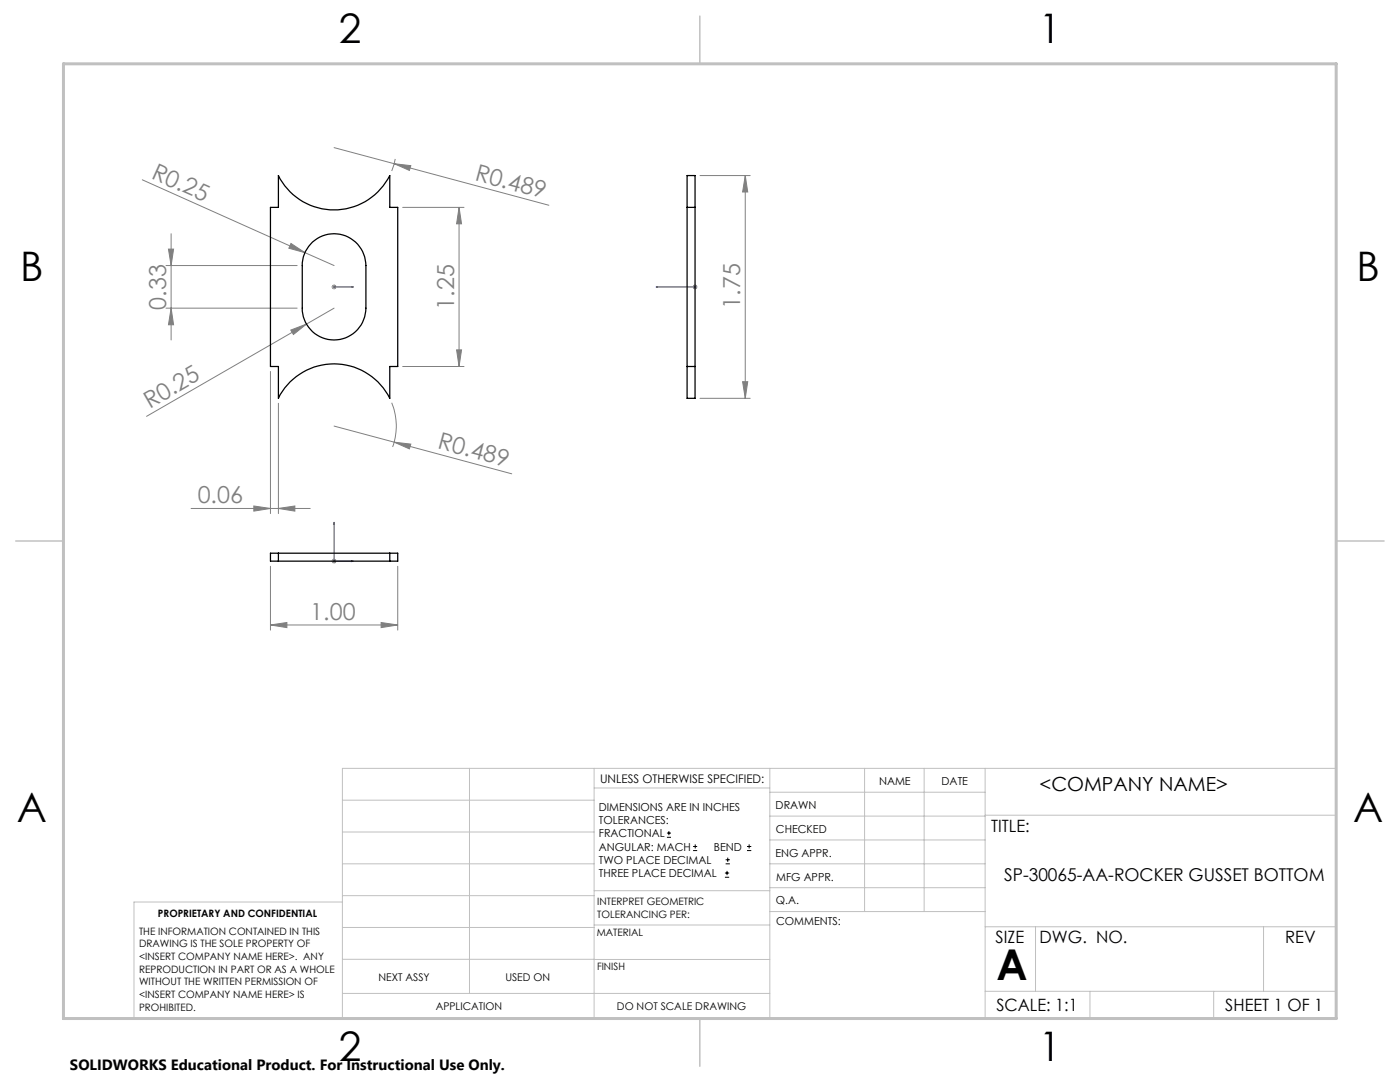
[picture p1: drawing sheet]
<svg xmlns="http://www.w3.org/2000/svg" width="279mm" height="216mm" viewBox="0 0 279 216" stroke-linecap="round" stroke-linejoin="round" font-family="sans-serif">
<g fill="none" stroke="#000" stroke-width=".2">
<path d="M133.1 167.1h.8M133.1 166.2h.8M133.5 165.8v.9M138.3 169.7h.8M138.3 168.9h.8M138.7 168.5v.8M144.7 175h.8M144.7 174.2h.8M144.8 172.4h.9M144.8 171.6h.9M145.1 173.8v.8M145.2 171.1v.9"/>
<path d="M149.1 169.7h.8M149.1 168.9h.8M149.5 168.5v.8"/>
</g>
<path d="M66.6 57.3h.1zM66.7 57.3h.1M66.7 57.3h3.8M70.5 57.3h-.4h.4M131 57.3h.3h-.3M131 57.3h7.7M138.6 57.3h.2zM138.7 57.3h.1M66.7 104.2v.4h-.1zM66.7 104.2v7.8h3.8M70.1 111.9l.4 .1-.4 .1z" fill="none" stroke="#00f" stroke-width=".2"/>
<g fill="none" stroke="#808080" stroke-width=".2">
<path d="M28.4 35.9l32.5 14.5M66.7 29.5l12 3.2M78.7 32.7l30.8 8.3M78.7 32.7l3.3 .4-.3 .9zM78.9 31.7l-.7 2.4M139.7 35h10M148.7 35l.5 3.3h-1zM148.7 35v44.5M33.1 53h26.2M33.6 49.7h1l-.5 3.3zM34.1 46.6v21.2M58.1 48.6l2.8 1.8-3.3-.9z"/>
<path d="M60.9 50.4l5.8 2.6M66.1 57.3h1.1M66.3 56.9l.7 .7M66.7 56.7v1M67 56.9l-.7 .7M80.4 41.4h12.2M91.6 41.4v31.7M91.6 41.4l.5 3.3h-1zM138.2 57.3h1M138.4 56.9l.7 .7M138.7 56.7v1M139.1 56.9l-.7 .7"/>
<path d="M33.1 61.5h26.2M34.1 61.5l.5 3.3h-1zM54 74.1v28.4M58 65.9l3.2-1.2-2.6 2zM66.7 61.5l-37.5 21.6M80.4 73.1h12.2M91.1 69.8h1l-.5 3.3zM139.7 79.5h10M148.2 76.2h1l-.5 3.3zM55.6 80.5v22M66.7 85l12 3.2M78.2 80.4a12.1 12.1 0 0 1 .2 8.8"/>
<path d="M78.7 88.2l23.4 6.3M78.7 88.2l3.3 .4-.3 1zM38.1 101.5h23.8M50.7 101l3.3 .5-3.3 .5zM54 113v12.7M55.6 101.5l3.2-.5v1zM66.1 112h1.1M66.3 111.6l.7 .7M66.7 111.5v1M67 111.6l-.7 .7M79.4 113v12.7M54 124.7l3.3-.5v1z"/>
<path d="M54 124.7h25.4M76.1 124.2l3.3 .5-3.3 .5z"/>
</g>
<g fill="none" stroke="#c0c0c0" stroke-width=".2">
<path d="M68.3 159.7h50.3M93.7 153.3v44.9M118.6 153.3v49.9M118.6 157.2h35M153.6 153.3v49.9M153.6 158.1h43M172.5 153.3v28.6M184.4 153.3v28.6M196.6 153.3v49.9M68.3 180h-41.6v23.2h240v-49.9h-198.4v49.9M68.3 166h50.3M68.3 178.7h50.3"/>
<path d="M68.3 172.4h50.3M118.6 177.7h35M153.6 162.8h43M153.6 177.1h43M153.6 172.4h43M153.6 167.6h43M196.6 162.7h70.1M68.3 198.2h85.3M68.3 191.4l85.3 .1M68.3 185.1h50.3M118.6 184.6h35M153.6 181.9h43"/>
<path d="M196.6 184.9h70.1M196.6 197.8h70.1M206.7 184.9v12.9M217.5 197.8v5.4M242.2 197.8v5.4M252.2 184.9v12.9"/>
</g>
<path d="M139.7 3.2v9.5M3.1 107.9h9.6M266.7 107.9h9.5M139.7 203.2v9.6" fill="none" stroke="#c0c0c0" stroke-width=".3"/>
<path d="M12.7 12.7h254v190.5h-254z" fill="none" stroke="#c0c0c0" stroke-width=".6"/>
<g fill="#00f">
<path d="M70.1 57.3h.4zM66.6 57.3h.1z"/>
<path d="M138.6 57.3h.2zM131 57.3h.3z"/>
<path d="M70.1 111.9l.4 .1-.4 .1zM66.7 104.2v.4h-.1z"/>
</g>
<g fill="#808080">
<path d="M58.1 48.6l2.8 1.8-3.3-.9z"/>
<path d="M58 65.9l3.2-1.2-2.6 2z"/>
<path d="M55.6 101.5l3.2-.5v1zM50.7 101l3.3 .5-3.3 .5zM76.1 124.2l3.3 .5-3.3 .5zM54 124.7l3.3-.5v1z"/>
<path d="M91.1 69.8h1l-.5 3.3zM91.6 41.4l.5 3.3h-1z"/>
<path d="M33.6 49.7h1l-.5 3.3zM34.1 61.5l.5 3.3h-1zM148.7 35l.5 3.3h-1zM148.2 76.2h1l-.5 3.3z"/>
<path d="M78.7 88.2l3 1.4 .3-1zM78.7 32.7l3 1.3 .3-.9z"/>
</g>
<path d="M55.6 35a12.4 12.4 0 0 0 11.1 6.9 12.4 12.4 0 0 0 11.1-6.9v6.4h1.6v31.7h-1.6v6.4a12.4 12.4 0 0 0-11.1-6.9 12.4 12.4 0 0 0-11.1 6.9v-6.4h-1.6v-31.7h1.6zM137.1 35h1.6v44.5h-1.6zM62.4 48.3a6.4 6.4 0 0 1 6.8-1.1 6.4 6.4 0 0 1 3.8 5.8v8.5a6.4 6.4 0 0 1-6.3 6.3 6.4 6.4 0 0 1-6.4-6.3v-8.5a6.4 6.4 0 0 1 2.1-4.7zM137.1 41.4h1.6M137.1 73.1h1.6M55.6 110.4h22.2M55.6 112h22.2M55.6 110.4v1.6M55.6 110.4h-1.6v1.6h1.6M77.8 110.4v1.6M77.8 110.4h1.6v1.6h-1.6" fill="none" stroke="#000" stroke-width=".25"/>
<text font-size="8.5" x="198.9" y="195.5">A</text>
<g font-size="8.1">
<text x="67.6" y="8.5">2</text>
<text x="207.3" y="8.5">1</text>
<text x="4" y="56.1">B</text>
<text x="270.7" y="56.1">B</text>
<text x="3.3" y="164.1">A</text>
<text x="270" y="164.1">A</text>
<text x="67.6" y="211.7">2</text>
<text x="207.3" y="211.7">1</text>
</g>
<g font-size="4.7" fill="#808080">
<text x="30" y="35.5" transform="rotate(24 30 35.5)">R0.25</text>
<text x="94.6" y="35.9" transform="rotate(15 94.6 35.9)">R0.489</text>
<text x="33.1" y="61.8" transform="rotate(-90 33.1 61.8)">0.33</text>
<text x="90.6" y="61.8" transform="rotate(-90 90.6 61.8)">1.25</text>
<text x="147.7" y="61.6" transform="rotate(-90 147.7 61.6)">1.75</text>
<text x="29.9" y="81.5" transform="rotate(-30 29.9 81.5)">R0.25</text>
<text x="87.2" y="89.5" transform="rotate(15 87.2 89.5)">R0.489</text>
<text x="39.5" y="100.4">0.06</text>
<text x="61.9" y="123.7">1.00</text>
</g>
<text font-size="3.9" x="207.5" y="157.8">&lt;COMPANY NAME&gt;</text>
<text font-size="3.5" x="200.4" y="175.7">SP-30065-AA-ROCKER GUSSET BOTTOM</text>
<g font-size="3.4">
<text x="197.8" y="166">TITLE:</text>
<text x="198.7" y="188.1">SIZE</text>
<text x="207.5" y="188.1">DWG. NO.</text>
<text x="256.5" y="188.2">REV</text>
<text x="198.8" y="201.7">SCALE: 1:1</text>
<text x="244.5" y="201.7">SHEET 1 OF 1</text>
</g>
<text font-size="3" x="14" y="213.5">SOLIDWORKS Educational Product. For Instructional Use Only.</text>
<text font-size="2.4" x="119.8" y="156.2">UNLESS OTHERWISE SPECIFIED:</text>
<g font-size="2.2">
<text x="119.5" y="161.8">DIMENSIONS ARE IN INCHES</text>
<text x="154.8" y="161.4">DRAWN</text>
<text x="175.4" y="156.6">NAME</text>
<text x="187.9" y="156.7">DATE</text>
<text x="119.5" y="164.4">TOLERANCES:</text>
<text x="119.5" y="167.1">FRACTIONAL</text>
<text x="154.9" y="166.3">CHECKED</text>
<text x="119.5" y="169.7">ANGULAR: MACH</text>
<text x="119.5" y="172.4">TWO PLACE DECIMAL</text>
<text x="142.5" y="169.7">BEND</text>
<text x="154.8" y="170.9">ENG APPR.</text>
<text x="119.5" y="175">THREE PLACE DECIMAL</text>
<text x="154.9" y="175.7">MFG APPR.</text>
<text x="154.9" y="180.4">Q.A.</text>
<text x="154.9" y="184.6">COMMENTS:</text>
</g>
<g font-size="2.1">
<text x="75.5" y="195.7">NEXT ASSY</text>
<text x="100.9" y="195.7">USED ON</text>
<text x="86.9" y="201.5">APPLICATION</text>
<text x="123.1" y="201.6">DO NOT SCALE DRAWING</text>
</g>
<g font-size="2">
<text x="31.5" y="182.9">PROPRIETARY AND CONFIDENTIAL</text>
<text x="119.2" y="180.6">INTERPRET GEOMETRIC</text>
<text x="119.2" y="183.1">TOLERANCING PER:</text>
<text x="27.8" y="186.5">THE INFORMATION CONTAINED IN THIS</text>
<text x="27.8" y="189">DRAWING IS THE SOLE PROPERTY OF</text>
<text x="27.8" y="191.6">&lt;INSERT COMPANY NAME HERE&gt;. ANY</text>
<text x="119.1" y="186.7">MATERIAL</text>
<text x="27.8" y="194.1">REPRODUCTION IN PART OR AS A WHOLE</text>
<text x="27.8" y="196.6">WITHOUT THE WRITTEN PERMISSION OF</text>
<text x="119.1" y="193.5">FINISH</text>
<text x="27.8" y="199.1">&lt;INSERT COMPANY NAME HERE&gt; IS</text>
<text x="27.8" y="201.7">PROHIBITED.</text>
</g>
</svg>
